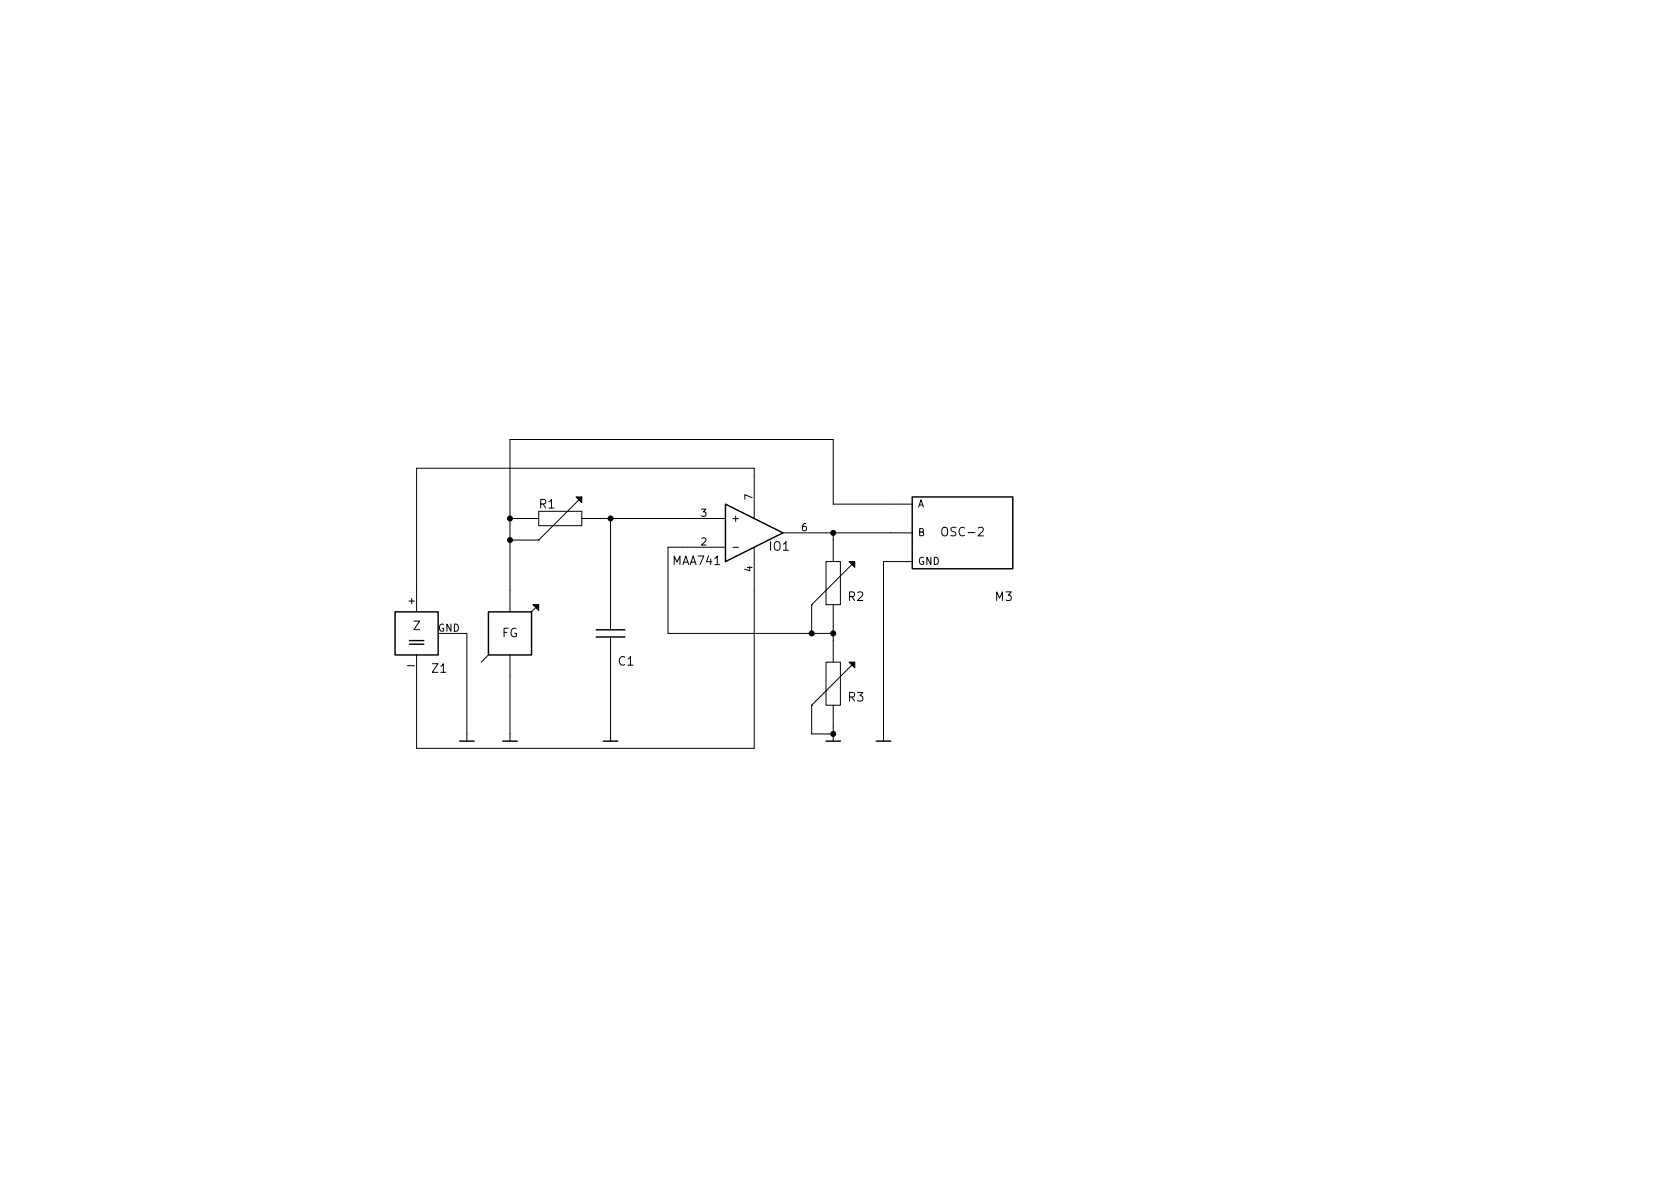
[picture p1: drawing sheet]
<svg xmlns="http://www.w3.org/2000/svg" width="297mm" height="210mm" viewBox="0 0 297 210" stroke-linecap="round" stroke-linejoin="round" font-family="sans-serif">
<g fill="none" stroke="#000" stroke-width=".18">
<path d="M90.2 91.7h5M90.2 95.5h5M95.2 90.4h7.7v2.6h-7.7zM95.2 95.5h.1M102.9 87.9l-7.7 7.6M102.9 91.7h25.4M107.9 91.7v19.7M128.3 96.8h-10.2v15.2h29.2M129.6 96.8h1M133.3 91.7v-8.9h-59.6v25.4M133.3 96.8v35.5h-59.6v-16.5M138.4 94.2h22.9"/>
<path d="M146 99.3h2.6v7.6h-2.6zM147.3 94.2v5.1M151.1 99.3l-7.6 7.6M161.3 89.1h-14v-11.4h-57.1v30.5M161.3 99.3h-5.1v31.8M77.5 112h5v19.1M86.4 115.8l-1.3 1.3M90.2 115.8v15.3M95.2 106.9l-1.2 1.3M107.9 112.6v18.5M143.5 106.9h.1M143.5 106.9v5.1"/>
<path d="M146 117.1h2.6v7.6h-2.6zM147.3 106.9v10.2M151.1 117.1l-7.6 7.6M143.5 124.7h.1M143.5 124.7v5.1h3.8M147.3 124.7v6.4"/>
</g>
<path d="M101.9 87.9h1v1zM94.2 106.9h1v1zM150.1 99.3h1v1zM150.1 117.1h1v1z" fill="#000" stroke="#000" stroke-width=".18"/>
<g fill="none" stroke="#000" stroke-width=".25">
<path d="M128.3 89.1l10.1 5.1-10.1 5.1zM161.3 87.9h17.8v12.7h-17.8zM69.8 108.2h7.7v7.6h-7.7zM72.4 113.9h2.5M72.4 113.3h2.5M86.4 108.2h7.6v7.6h-7.6zM105.4 112.6h5.1M105.4 111.4h5.1M81.3 131.1h2.5M88.9 131.1h2.5M106.7 131.1h2.5M146 131.1h2.6"/>
<path d="M154.9 131.1h2.6"/>
</g>
<g fill="#000" stroke="#000" stroke-width=".25">
<circle cx="90.2" cy="95.5" r=".41"/>
<circle cx="90.2" cy="91.7" r=".41"/>
<circle cx="107.9" cy="91.7" r=".41"/>
<circle cx="147.3" cy="94.2" r=".41"/>
<circle cx="143.5" cy="112" r=".41"/>
<circle cx="147.3" cy="112" r=".41"/>
<circle cx="147.3" cy="129.8" r=".41"/>
</g>
<g font-size="2.1">
<text x="95.4" y="90">R1</text>
<text x="167" y="94.9">OSC-2</text>
<text x="119" y="100">MAA741</text>
<text x="136.1" y="97.5">IO1</text>
<text x="150" y="106.3">R2</text>
<text x="176" y="106.3">M3</text>
<text x="73" y="111.5">Z</text>
<text x="88.7" y="112.8">FG</text>
<text x="76.4" y="119">Z1</text>
<text x="109.3" y="117.8">C1</text>
<text x="150" y="124.1">R3</text>
</g>
<g font-size="1.8">
<text x="133.1" y="88.4" transform="rotate(-90 133.1 88.4)">7</text>
<text x="162.3" y="89.8">A</text>
<text x="124" y="91.4">3</text>
<text x="129.3" y="92.3">+</text>
<text x="141.8" y="94">6</text>
<text x="162.3" y="94.9">B</text>
<text x="124" y="96.5">2</text>
<text x="133.1" y="101.1" transform="rotate(-90 133.1 101.1)">4</text>
<text x="162.3" y="99.9">GND</text>
<text x="73.4" y="106.8" transform="rotate(-90 73.4 106.8)">+</text>
<text x="77.4" y="111.8">GND</text>
<text x="73.4" y="118" transform="rotate(-90 73.4 118)">I</text>
</g>
</svg>
